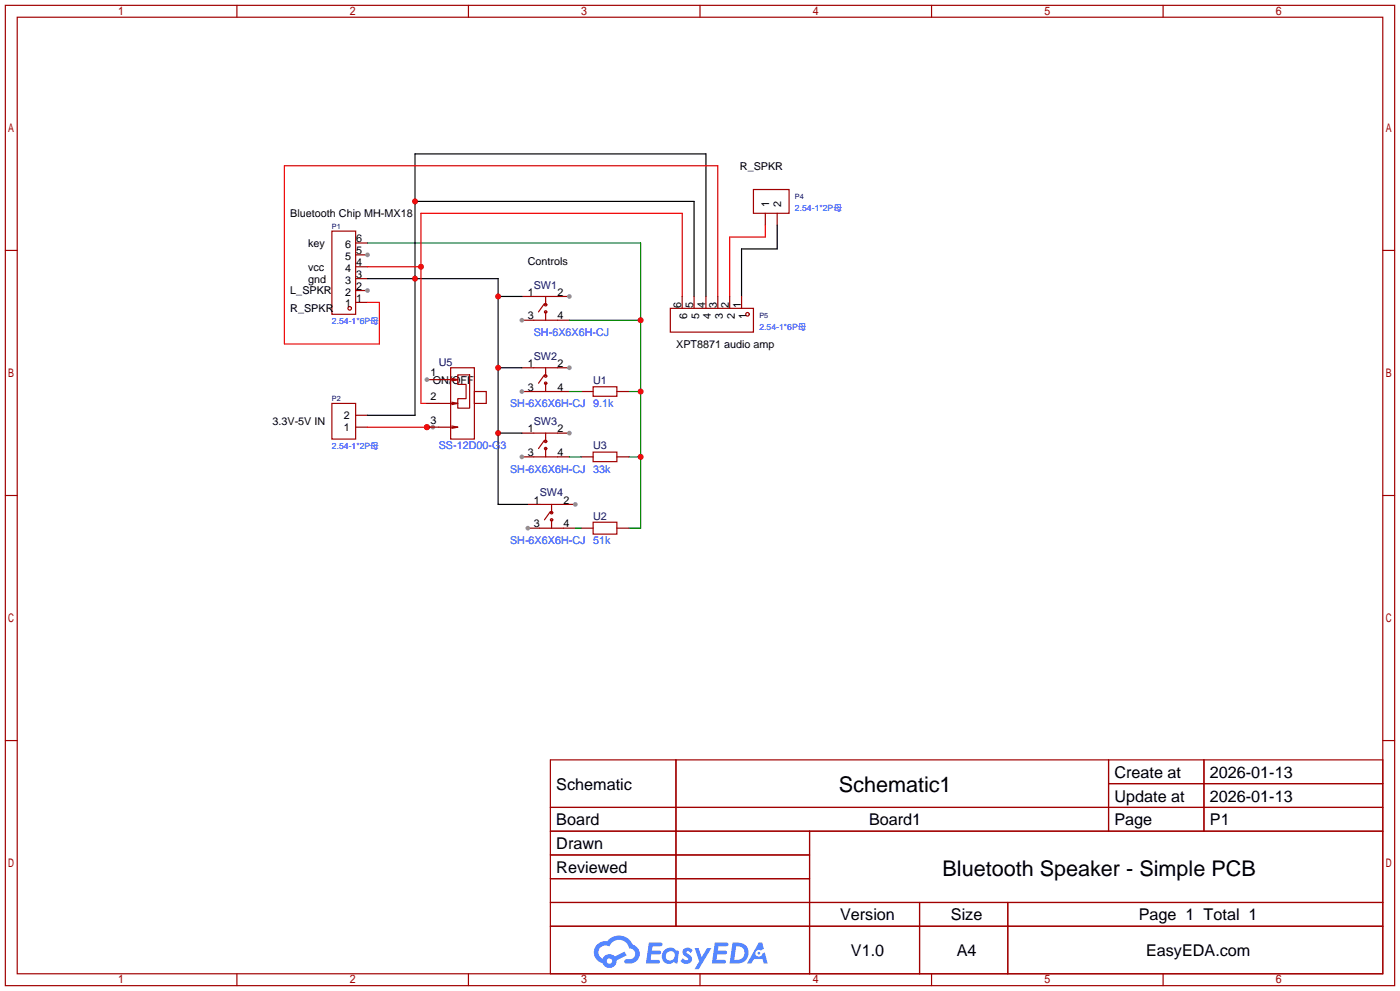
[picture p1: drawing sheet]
<svg xmlns="http://www.w3.org/2000/svg" width="299mm" height="212mm" viewBox="0 0 299 212" stroke-linecap="round" stroke-linejoin="round" font-family="sans-serif">
<g fill="none" stroke="#a10000" stroke-width=".25">
<path d="M1.1 1.1h297.2v209.6h-297.2zM3.7 3.7h292.1v204.5h-292.1zM50.7 1.1v2.6M100.2 1.1v2.6M149.7 1.1v2.6M199.3 1.1v2.6M248.8 1.1v2.6M1.1 53.5h2.6M295.8 53.5h2.5M1.1 105.9h2.6M295.8 105.9h2.5M1.1 158.3h2.6"/>
<path d="M295.8 158.3h2.5M117.7 162.4h178.1v45.8h-178.1zM117.7 172.6h178.1M117.7 177.7h178.1M144.6 162.4v35.6M173.2 177.7v30.5M237.1 162.4v15.3M237.1 167.5h58.7M257.5 162.4v15.3M117.7 182.8h55.5M117.7 192.9h178.1M117.7 187.8h55.5"/>
<path d="M117.7 198h178.1M196.7 192.9v15.3M215.6 192.9v15.3M50.7 208.2v2.5M100.2 208.2v2.5M149.7 208.2v2.5M199.3 208.2v2.5M248.8 208.2v2.5"/>
</g>
<g fill="#5487ff">
<path d="M146.3 202.8a1.3 1.3 0 0 1 1.8 .3l-.4 .6a.54 .54 0 0 0-.9-.2l.1 .2a1.28 1.28 0 0 1 .8 2 1.53 1.53 0 0 1-2.2-.3l.6-.6 .7 .5a.31 .31 0 0 0 .4-.3 .31 .31 0 0 0-.3-.3 1.12 1.12 0 0 1-.6-1.9z"/>
<path d="M148.6 202.7h.8l.7 1.9 1.2-1.9h.9l-2.7 4.5h-.9l.9-1.7z"/>
<path d="M138.8 201.5h1.6a1.31 1.31 0 0 1 1.3 .2 .4 .4 0 0 1-.4 .6h-1.7l-.2 .9h1.7a.4 .4 0 0 1 .3 .4 .4 .4 0 0 1-.4 .4h-1.7l-.1 1.2h1.3a.46 .46 0 0 1 .5 .1 .46 .46 0 0 1 .1 .5l-.3 .2h-2.6z"/>
<path d="M152.9 201.5h1.6a1.32 1.32 0 0 1 1.3 .2 .39 .39 0 0 1-.4 .6h-1.7l-.2 .9h1.7a.4 .4 0 0 1 .3 .4 .4 .4 0 0 1-.4 .4h-1.7l-.1 1.2h1.3a.46 .46 0 0 1 .5 .1 .46 .46 0 0 1 .1 .5l-.3 .2h-2.6z"/>
<path d="M162.3 201.5h.7l.4 1.3-.7 .4a.75 .75 0 0 0-1.1 .3 .75 .75 0 0 0 .5 1 .75 .75 0 0 0 1-.6l.5-.3 .6 2.4h-.8l-.3-1h-1.8l-.6 1h-.9z"/>
<path d="M156.7 201.5l-.6 4.5h1.4a2.27 2.27 0 0 0 2.6-2.3 2.27 2.27 0 0 0-2.7-2.2zM157.5 202.3a1.5 1.5 0 0 1 1.8 1.5 1.5 1.5 0 0 1-2 1.4h-.2z"/>
<path d="M142.1 203.1a1.6 1.6 0 0 0-.3 2.3 1.6 1.6 0 0 0 2.3 .2l.8 .4 .3-2.5-.2-.3h-.4a1.58 1.58 0 0 0-2.5-.1zM142.7 203.6a.98 .98 0 0 1 1.6 .5 .98 .98 0 0 1-1 1.2 .94 .94 0 0 1-.9-.6 .94 .94 0 0 1 .3-1.1z"/>
<path d="M127.8 201.9a2.37 2.37 0 0 0 1.1 4 1.54 1.54 0 0 0 1.8 1 1.54 1.54 0 0 0 1.2-1.6l2.2-1.1-.5-.8-2.1 1.1a1.57 1.57 0 0 0-2.6 .4 1.5 1.5 0 0 1-.7-2.1 1.5 1.5 0 0 1 2.1-.5 2.23 2.23 0 0 1 2.3-1.4 2.23 2.23 0 0 1 2 1.8 1.16 1.16 0 0 1 1.3 1.1 1.16 1.16 0 0 1-1.1 1.3h-.7a.47 .47 0 0 0-.6 .3 .47 .47 0 0 0 .5 .6 2.17 2.17 0 0 0 2.5-1 2.17 2.17 0 0 0-.4-2.7l-.8-.4a3.2 3.2 0 0 0-5.4-.7l-1.1 .1zM129.8 205.4a.58 .58 0 0 1 1.1 0 .58 .58 0 0 1-1.1 0z"/>
<circle cx="162.3" cy="203.8" r=".28"/>
</g>
<g fill="none" stroke="#a10000" stroke-width=".25">
<path d="M71 49.4h5.1v17.8h-5.1z"/>
<circle cx="74.8" cy="65.9" r=".38"/>
</g>
<path d="M76.1 64.6h2.5M76.1 62.1h2.5" fill="none" stroke="#870000" stroke-width=".25"/>
<circle cx="78.6" cy="62.1" r=".51" fill="#999"/>
<path d="M76.1 59.6h2.5M76.1 57h2.5M76.1 54.5h2.5" fill="none" stroke="#870000" stroke-width=".25"/>
<circle cx="78.6" cy="54.5" r=".51" fill="#999"/>
<path d="M76.1 51.9h2.5M111.6 68.5h2.6M119.3 68.5h2.5M76.1 91.3h2.5M76.1 88.8h2.5" fill="none" stroke="#870000" stroke-width=".25"/>
<g fill="none" stroke="#a10000" stroke-width=".25">
<path d="M71 86.2h5.1v7.7h-5.1z"/>
<circle cx="116.7" cy="66.7" r=".25"/>
<circle cx="116.7" cy="65.2" r=".25"/>
</g>
<circle cx="111.6" cy="68.5" r=".51" fill="#999"/>
<path d="M119.3 63.4h2.5" fill="none" stroke="#870000" stroke-width=".25"/>
<circle cx="121.8" cy="63.4" r=".51" fill="#999"/>
<path d="M111.6 63.4h2.6M111.6 83.7h2.6M119.3 83.7h2.5" fill="none" stroke="#870000" stroke-width=".25"/>
<g fill="none" stroke="#a10000" stroke-width=".25">
<path d="M114.2 68.5h5.1M114.2 63.4h5.1M116.5 64.9l-1.3 1.8M116.7 63.4v1.8M116.7 66.7v1.8"/>
<circle cx="116.7" cy="80.4" r=".25"/>
<circle cx="116.7" cy="81.9" r=".25"/>
</g>
<circle cx="111.6" cy="83.7" r=".51" fill="#999"/>
<path d="M119.3 78.6h2.5" fill="none" stroke="#870000" stroke-width=".25"/>
<circle cx="121.8" cy="78.6" r=".51" fill="#999"/>
<path d="M111.6 78.6h2.6M111.6 97.7h2.6M119.3 97.7h2.5" fill="none" stroke="#870000" stroke-width=".25"/>
<g fill="none" stroke="#a10000" stroke-width=".25">
<path d="M114.2 78.6h5.1M116.7 78.6v1.8M114.2 83.7h5.1M116.5 80.1l-1.3 1.8M116.7 81.9v1.8"/>
<circle cx="116.7" cy="94.4" r=".25"/>
<circle cx="116.7" cy="95.9" r=".25"/>
</g>
<circle cx="111.6" cy="97.7" r=".51" fill="#999"/>
<path d="M119.3 92.6h2.5" fill="none" stroke="#870000" stroke-width=".25"/>
<circle cx="121.8" cy="92.6" r=".51" fill="#999"/>
<path d="M111.6 92.6h2.6M112.9 112.9h2.5M120.5 112.9h2.6" fill="none" stroke="#870000" stroke-width=".25"/>
<g fill="none" stroke="#a10000" stroke-width=".25">
<path d="M114.2 97.7h5.1M114.2 92.6h5.1M116.5 94.1l-1.3 1.8M116.7 92.6v1.8M116.7 95.9v1.8"/>
<circle cx="118" cy="111.1" r=".25"/>
<circle cx="118" cy="109.6" r=".25"/>
</g>
<circle cx="112.9" cy="112.9" r=".51" fill="#999"/>
<path d="M120.5 107.8h2.6" fill="none" stroke="#870000" stroke-width=".25"/>
<circle cx="123.1" cy="107.8" r=".51" fill="#999"/>
<path d="M112.9 107.8h2.5" fill="none" stroke="#870000" stroke-width=".25"/>
<path d="M115.4 112.9h5.1M115.4 107.8h5.1M117.7 109.3l-1.2 1.8M118 107.8v1.8M118 111.1v1.8" fill="none" stroke="#a10000" stroke-width=".25"/>
<path d="M78.6 51.9h58.4v61h-2.5M121.8 68.5h15.2M134.5 97.7h2.5M134.5 83.7h2.5" fill="none" stroke="#008700" stroke-width=".25"/>
<g fill="#c00">
<circle cx="137" cy="97.7" r=".63"/>
<circle cx="137" cy="83.7" r=".63"/>
<circle cx="137" cy="68.5" r=".63"/>
</g>
<path d="M78.6 59.6h28v48.2h6.3M88.8 43.1h59.7v20.3M106.6 63.4h5M106.6 78.6h5M151 63.4v-30.5h-62.2v55.9h-10.2M106.6 92.6h5" fill="none" stroke="#000" stroke-width=".25"/>
<g fill="#c00">
<circle cx="88.8" cy="59.6" r=".63"/>
<circle cx="106.6" cy="63.4" r=".63"/>
<circle cx="106.6" cy="78.6" r=".63"/>
<circle cx="106.6" cy="92.6" r=".63"/>
<circle cx="88.8" cy="43.1" r=".63"/>
</g>
<path d="M78.6 91.3h14" fill="none" stroke="#f00" stroke-width=".25"/>
<circle cx="91.3" cy="91.3" r=".63" fill="#c00"/>
<circle cx="92.6" cy="91.3" r=".51" fill="#999"/>
<path d="M78.6 57h11.4M145.9 63.4v-17.8h-55.9v40.6h1.3" fill="none" stroke="#f00" stroke-width=".25"/>
<circle cx="90" cy="57" r=".63" fill="#c00"/>
<path d="M161.2 40.5h7.6v5.1h-7.6zM93.9 81.2h4l-1.3 .2M93.9 86.2h4l-1.3 .3M93.9 91.3h4l-1.3 .3M96.6 80.9l1.3 .3M96.6 86l1.3 .2M96.6 91.1l1.3 .2M97.9 80.1h2.6v7.1h-2.6v-2h1.8v-3h-1.8zM126.9 82.7h5.1v2h-5.1zM126.9 96.6h5.1v2.1h-5.1zM126.9 111.6h5.1v2.6h-5.1z" fill="none" stroke="#a10000" stroke-width=".25"/>
<path d="M163.7 45.6v2.5M166.2 45.6v2.5M91.3 81.2h2.6M124.3 83.7h2.6M124.3 97.7h2.6M132 83.7h2.5M132 97.7h2.5M124.3 112.9h2.6M132 112.9h2.5" fill="none" stroke="#870000" stroke-width=".25"/>
<path d="M121.8 83.7h2.5M121.8 97.7h2.5M123.1 112.9h1.2" fill="none" stroke="#008700" stroke-width=".25"/>
<path d="M163.7 48.1v2.6h-7.6v12.7M153.5 63.4v-28h-92.7v38.1h20.4v-8.9h-2.6" fill="none" stroke="#f00" stroke-width=".25"/>
<path d="M166.2 48.1v5.1h-7.6v10.2" fill="none" stroke="#000" stroke-width=".25"/>
<circle cx="91.3" cy="81.2" r=".51" fill="#999"/>
<path d="M91.3 86.2h2.6M91.3 91.3h2.6" fill="none" stroke="#870000" stroke-width=".25"/>
<circle cx="91.3" cy="91.3" r=".63" fill="#c00"/>
<g fill="none" stroke="#a10000" stroke-width=".25">
<path d="M96.4 78.6h5.1v15.3h-5.1zM143.4 65.9h17.8v5.1h-17.8zM101.5 83.7h2.5v2.5h-2.5z"/>
<circle cx="159.9" cy="67.2" r=".38"/>
</g>
<path d="M145.9 63.4v2.5M148.5 63.4v2.5M151 63.4v2.5M153.5 63.4v2.5M156.1 63.4v2.5M158.6 63.4v2.5" fill="none" stroke="#870000" stroke-width=".25"/>
<g font-size="4.6">
<text x="179.4" y="169.4">Schematic1</text>
<text x="201.6" y="187.2">Bluetooth Speaker - Simple PCB</text>
</g>
<g font-size="3.5">
<text x="238.4" y="166.3">Create at</text>
<text x="258.8" y="166.3">2026-01-13</text>
<text x="119" y="168.8">Schematic</text>
<text x="238.4" y="171.4">Update at</text>
<text x="258.8" y="171.4">2026-01-13</text>
<text x="119" y="176.4">Board</text>
<text x="185.9" y="176.4">Board1</text>
<text x="238.4" y="176.4">Page</text>
<text x="258.8" y="176.4">P1</text>
<text x="119" y="181.5">Drawn</text>
<text x="119" y="186.6">Reviewed</text>
<text x="179.7" y="196.8">Version</text>
<text x="203.4" y="196.8">Size</text>
<text x="243.6" y="196.8">Page 1 Total 1</text>
<text x="182" y="204.4">V1.0</text>
<text x="204.7" y="204.4">A4</text>
<text x="245.1" y="204.4">EasyEDA.com</text>
</g>
<g font-size="2.3">
<text x="158.3" y="36.3">R_SPKR</text>
<text x="62.1" y="46.4">Bluetooth Chip MH-MX18</text>
<text x="164.5" y="44.3" transform="rotate(-90 164.5 44.3)">1</text>
<text x="167.1" y="44.3" transform="rotate(-90 167.1 44.3)">2</text>
<text x="65.9" y="52.8">key</text>
<text x="73.9" y="53">6</text>
<text x="76.2" y="51.8">6</text>
<text x="65.9" y="57.9">vcc</text>
<text x="73.9" y="58.1">4</text>
<text x="73.9" y="55.6">5</text>
<text x="76.2" y="59.4">3</text>
<text x="76.2" y="56.8">4</text>
<text x="76.2" y="54.3">5</text>
<text x="112.9" y="56.6">Controls</text>
<text x="62.1" y="62.9">L_SPKR</text>
<text x="65.9" y="60.4">gnd</text>
<text x="73.9" y="65.7">1</text>
<text x="73.9" y="63.2">2</text>
<text x="73.9" y="60.6">3</text>
<text x="76.2" y="64.5">1</text>
<text x="76.2" y="61.9">2</text>
<text x="112.9" y="63.2">1</text>
<text x="119.3" y="63.2">2</text>
<text x="145.7" y="65.8" transform="rotate(-90 145.7 65.8)">6</text>
<text x="148.3" y="65.8" transform="rotate(-90 148.3 65.8)">5</text>
<text x="150.8" y="65.8" transform="rotate(-90 150.8 65.8)">4</text>
<text x="153.4" y="65.8" transform="rotate(-90 153.4 65.8)">3</text>
<text x="155.9" y="65.8" transform="rotate(-90 155.9 65.8)">2</text>
<text x="158.4" y="65.8" transform="rotate(-90 158.4 65.8)">1</text>
<text x="62.1" y="66.8">R_SPKR</text>
<text x="112.9" y="68.3">3</text>
<text x="119.3" y="68.3">4</text>
<text x="147" y="68.1" transform="rotate(-90 147 68.1)">6</text>
<text x="149.5" y="68.1" transform="rotate(-90 149.5 68.1)">5</text>
<text x="152.1" y="68.1" transform="rotate(-90 152.1 68.1)">4</text>
<text x="154.6" y="68.1" transform="rotate(-90 154.6 68.1)">3</text>
<text x="157.2" y="68.1" transform="rotate(-90 157.2 68.1)">2</text>
<text x="159.7" y="68.1" transform="rotate(-90 159.7 68.1)">1</text>
<text x="144.7" y="74.4">XPT8871 audio amp</text>
<text x="92.1" y="80.5">1</text>
<text x="92.6" y="82">ON/OFF</text>
<text x="112.9" y="83.5">3</text>
<text x="112.9" y="78.4">1</text>
<text x="119.3" y="83.5">4</text>
<text x="119.3" y="78.4">2</text>
<text x="73.5" y="89.6">2</text>
<text x="92.1" y="85.6">2</text>
<text x="58.3" y="90.9">3.3V-5V IN</text>
<text x="73.5" y="92.1">1</text>
<text x="92.1" y="90.6">3</text>
<text x="112.9" y="92.4">1</text>
<text x="119.3" y="92.4">2</text>
<text x="112.9" y="97.5">3</text>
<text x="119.3" y="97.5">4</text>
<text x="114.2" y="107.6">1</text>
<text x="120.5" y="107.6">2</text>
<text x="114.2" y="112.7">3</text>
<text x="120.5" y="112.7">4</text>
</g>
<g font-size="2.3" fill="#000080">
<text x="114.2" y="61.7">SW1</text>
<text x="114.2" y="76.9">SW2</text>
<text x="93.9" y="78.2">U5</text>
<text x="126.9" y="82">U1</text>
<text x="114.2" y="90.9">SW3</text>
<text x="126.9" y="96">U3</text>
<text x="115.4" y="106.1">SW4</text>
<text x="126.9" y="111.2">U2</text>
</g>
<g font-size="2.3" fill="#00f">
<text x="114.2" y="71.8">SH-6X6X6H-CJ</text>
<text x="109.1" y="87.1">SH-6X6X6H-CJ 9.1k</text>
<text x="93.9" y="96">SS-12D00-G3</text>
<text x="109.1" y="101">SH-6X6X6H-CJ 33k</text>
<text x="109.1" y="116.3">SH-6X6X6H-CJ 51k</text>
</g>
<g font-size="1.8" fill="#00f">
<text x="170.1" y="45.1">2.54-1*2P母</text>
<text x="71" y="69.2">2.54-1*6P母</text>
<text x="162.4" y="70.5">2.54-1*6P母</text>
<text x="71" y="95.9">2.54-1*2P母</text>
</g>
<g font-size="1.6" fill="#000080">
<text x="170.1" y="42.6">P4</text>
<text x="71" y="49">P1</text>
<text x="162.4" y="68">P5</text>
<text x="71" y="85.8">P2</text>
</g>
</svg>
